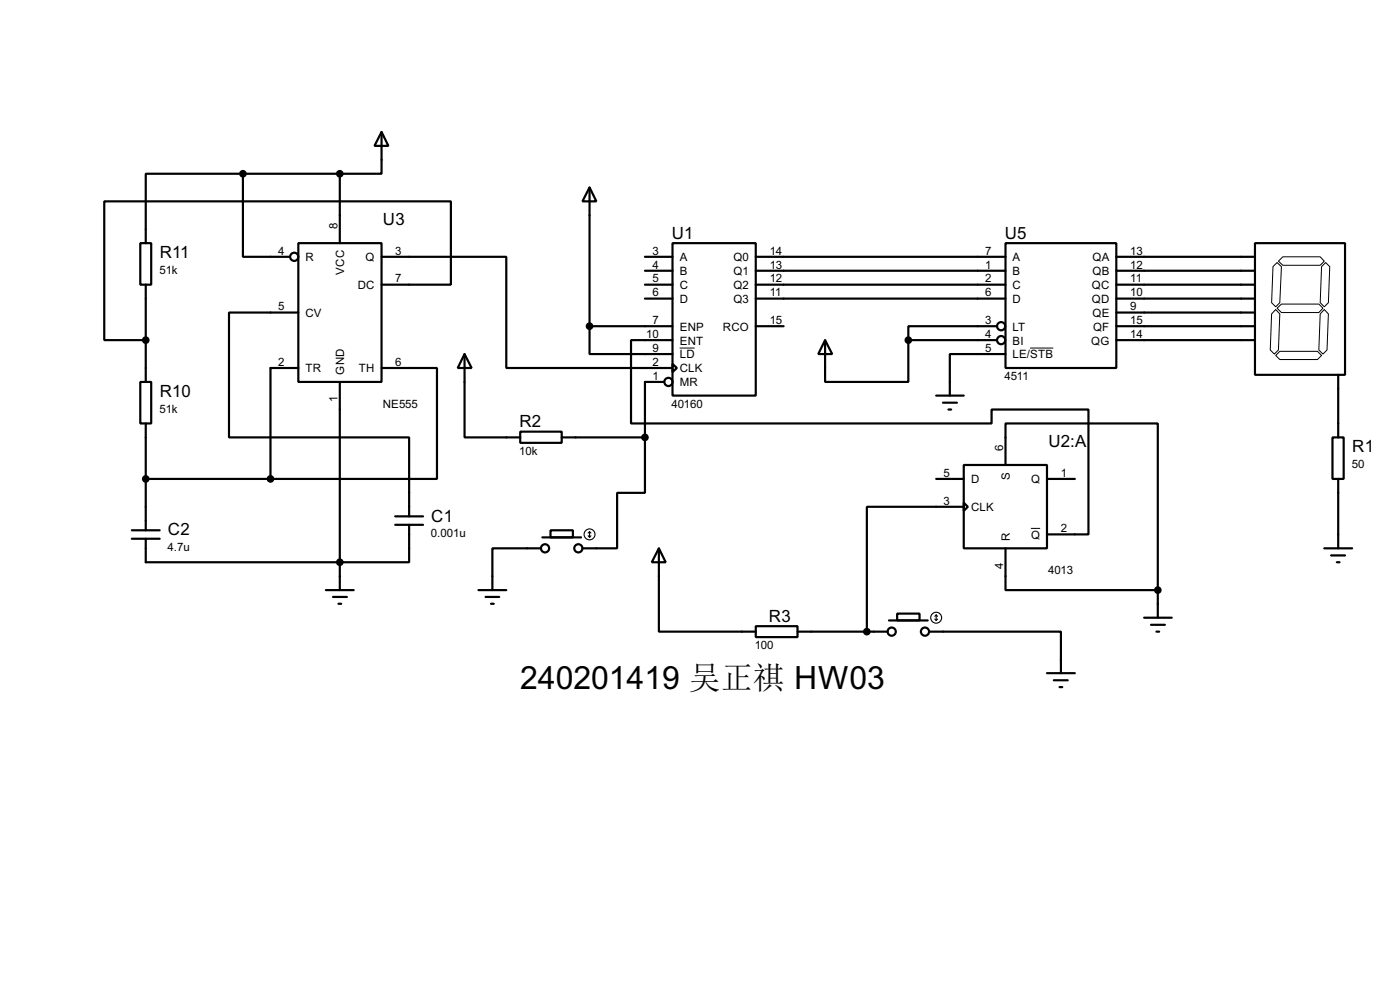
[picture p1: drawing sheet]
<svg xmlns="http://www.w3.org/2000/svg" width="256mm" height="180mm" viewBox="0 0 256 180" stroke-linecap="round" stroke-linejoin="round" font-family="sans-serif">
<g fill="none" stroke="#000" stroke-width=".4">
<path d="M44.5 31.8h-17.8v12.7M44.5 31.8v15.2h8.6M44.5 31.8h17.8M62.3 31.8v12.7M69.9 24.2l1.3 2.5h-2.6zM69.9 24.2v7.6h-7.6M108 34.3l1.3 2.6h-2.6zM108 34.3v25.4M25.7 44.5h2v7.6h-2zM26.7 52.1v17.8M54.7 44.5h15.2v25.4h-15.2zM54.7 57.2h-12.7v22.9h33v14.4"/>
<path d="M69.9 47h22.9v20.4h30.4M69.9 52.1h12.7v-15.2h-63.5v25.4h7.6M108 59.7v5.1h15.2M108 59.7h15.2M118.2 47h5M118.2 49.6h5M118.2 52.1h5M118.2 54.7h5M123.2 44.5h15.3v27.9h-15.3zM138.5 47h45.7M138.5 49.6h45.7M138.5 52.1h45.7"/>
<path d="M138.5 54.7h45.7M138.5 59.7h5.1M182.7 59.7h-16.3v2.6M184.2 44.5h20.3v22.9h-20.3zM204.5 47h25.4M204.5 49.6h25.4M204.5 52.1h25.4M204.5 54.7h25.4M204.5 57.2h25.4M204.5 59.7h25.4M229.9 44.5h16.5v24.1h-16.5zM25.7 69.9h2v7.6h-2z"/>
<path d="M26.7 77.5v19.6M54.7 67.4h-5.1v20.3M62.3 69.9v38.1M69.9 67.4h10.2v20.3h-30.5M85.1 64.8l1.3 2.6h-2.5zM85.1 64.8v15.3h10.2M95.3 79h7.6v2.1h-7.6zM121.7 69.9h-3.5v10.2M123.2 66.6l.8 .8-.8 .7zM123.2 62.3h-7.6v15.2h66.1v-2.5h17.7v22.8h-7.6M151.2 62.3l1.3 2.5h-2.6zM151.2 62.3v7.6h15.2v-7.6"/>
<path d="M166.4 62.3h16.3M171.5 72.4h5.1M172.8 73.7h2.5M173.8 75h.5M184.2 64.8h-10.2v7.6M204.5 62.3h25.4M245.2 68.6v11.5M24.2 97.1h5.1M24.2 98.6h5.1M26.7 87.7h22.9M72.4 94.5h5.1M72.4 96.1h5.1"/>
<path d="M75 96.1v6.8h-48.3v-4.3M99.4 98.4h7.1M100.9 97.1h4.1v1.3h-4.1zM102.9 80.1h15.3M118.2 80.1v10.1h-5.1v10.2h-6.4M171.5 87.7h5.1M176.6 85.1h15.2v15.3h-15.2zM176.6 92l.7 .8-.7 .7zM176.6 92.8h-17.8v22.8M184.2 85.1v-7.6h27.9v30.5M191.8 87.7h5.1M244.1 80.1h2.1v7.6h-2.1z"/>
<path d="M245.2 87.7v12.7M59.7 108h5.1M61 109.3h2.6M62 110.5h.5M87.7 108h5.1M89 109.3h2.5M90 110.5h.5M99.1 100.4h-8.9v7.6M120.7 100.4l1.3 2.5h-2.6zM120.7 100.4v15.2h17.8M138.5 114.6h7.6v2h-7.6zM146.1 115.6h16.5"/>
<path d="M162.9 113.6h7.1M164.4 112.3h4.1v1.3h-4.1zM170.2 115.6h24.2v7.6M184.2 100.4v7.6h27.9M209.6 113.1h5.1M210.9 114.4h2.5M211.9 115.6h.5M212.1 108v5.1M242.6 100.4h5.1M243.9 101.7h2.5M244.9 102.9h.5M191.8 123.2h5.1"/>
<path d="M193.1 124.5h2.5M194.1 125.8h.5"/>
<circle cx="53.9" cy="47" r=".75"/>
<circle cx="183.4" cy="59.7" r=".75"/>
<circle cx="122.4" cy="69.9" r=".75"/>
<circle cx="183.4" cy="62.3" r=".75"/>
<circle cx="99.8" cy="100.4" r=".75"/>
<circle cx="105.9" cy="100.4" r=".75"/>
<circle cx="163.3" cy="115.6" r=".75"/>
<circle cx="169.4" cy="115.6" r=".75"/>
</g>
<path d="M233.2 48.8l.8-.7 .8 .7-.3 6.6-.8 .8-.7-.8zM233.7 56.7l.8 .8-.3 6.6-.7 .7-.8-.7 .3-6.6zM234 56.4l.8-.7h6.8l.8 .7-.8 .8h-6.8zM234.2 47.8l.8-.8h6.9l.7 .8-.7 .8h-6.9zM242.1 48.8l.8-.7 .7 .7-.2 6.6-.8 .8-.7-.8zM242.6 56.7l.8 .8-.3 6.6-.7 .7-.8-.7 .3-6.6zM124.5 63.7h2.8M188.7 63.7h4.3M233.7 65.1l.8-.8h6.9l.7 .8-.7 .7h-6.9zM188.9 96.7h1.7" fill="none" stroke="#000" stroke-width=".18"/>
<g fill="#000" stroke="#000" stroke-width=".4">
<circle cx="44.5" cy="31.8" r=".5"/>
<circle cx="62.2" cy="31.8" r=".5"/>
<circle cx="108" cy="59.7" r=".5"/>
<circle cx="26.7" cy="62.3" r=".5"/>
<circle cx="166.4" cy="62.3" r=".5"/>
<circle cx="26.7" cy="87.7" r=".5"/>
<circle cx="49.5" cy="87.7" r=".5"/>
<circle cx="118.1" cy="80.1" r=".5"/>
<circle cx="62.2" cy="102.9" r=".5"/>
<circle cx="158.8" cy="115.6" r=".5"/>
<circle cx="212.1" cy="108" r=".5"/>
</g>
<g fill="none" stroke="#000" stroke-width=".2">
<path d="M107.8 98.1l.2 .3M108 97.3v1.1M108 97.3l-.2 .3M108 97.3l.3 .3M108.3 98.1l-.3 .3M171.3 113.3l.2 .3M171.5 112.6v1M171.5 112.6l-.2 .2M171.5 112.6l.3 .2M171.8 113.3l-.3 .3"/>
<circle cx="108" cy="97.8" r="1"/>
<circle cx="171.5" cy="113.1" r="1"/>
</g>
<text font-size="6.6" x="95.3" y="126.1">240201419 吴正祺 HW03</text>
<g font-size="3.5">
<text x="70.2" y="41.2">U3</text>
<text x="29.3" y="47.2">R11</text>
<text x="123.1" y="43.7">U1</text>
<text x="184.1" y="43.7">U5</text>
<text x="29.3" y="72.6">R10</text>
<text x="95.2" y="78.2">R2</text>
<text x="192.1" y="81.8">U2:A</text>
<text x="247.7" y="82.8">R1</text>
<text x="79" y="95.5">C1</text>
<text x="30.8" y="98">C2</text>
<text x="140.9" y="113.8">R3</text>
</g>
<g font-size="2.4">
<text x="61.9" y="42" transform="rotate(-90 61.9 42)">8</text>
<text x="51" y="46.6">4</text>
<text x="55.9" y="47.8">R</text>
<text x="66.9" y="47.8">Q</text>
<text x="72.4" y="46.6">3</text>
<text x="119.6" y="46.6">3</text>
<text x="124.5" y="47.8">A</text>
<text x="134.4" y="47.8">Q0</text>
<text x="141" y="46.6">14</text>
<text x="180.5" y="46.6">7</text>
<text x="185.5" y="47.8">A</text>
<text x="200.1" y="47.8">QA</text>
<text x="207.1" y="46.6">13</text>
<text x="29.2" y="50.1">51k</text>
<text x="63.1" y="50.3" transform="rotate(-90 63.1 50.3)">VCC</text>
<text x="65.5" y="52.9">DC</text>
<text x="72.4" y="51.7">7</text>
<text x="119.6" y="49.2">4</text>
<text x="119.6" y="51.7">5</text>
<text x="124.5" y="50.4">B</text>
<text x="124.5" y="52.9">C</text>
<text x="134.4" y="50.4">Q1</text>
<text x="134.4" y="52.9">Q2</text>
<text x="141" y="49.2">13</text>
<text x="141" y="51.7">12</text>
<text x="180.5" y="49.2">1</text>
<text x="180.5" y="51.7">2</text>
<text x="185.5" y="50.4">B</text>
<text x="185.5" y="52.9">C</text>
<text x="200" y="52.9">QC</text>
<text x="200.1" y="50.4">QB</text>
<text x="207.1" y="49.2">12</text>
<text x="207.1" y="51.7">11</text>
<text x="51" y="56.8">5</text>
<text x="55.9" y="58">CV</text>
<text x="119.6" y="54.3">6</text>
<text x="119.6" y="59.3">7</text>
<text x="124.5" y="55.4">D</text>
<text x="134.4" y="55.4">Q3</text>
<text x="141" y="54.3">11</text>
<text x="141" y="59.3">15</text>
<text x="180.5" y="54.3">6</text>
<text x="180.5" y="59.3">3</text>
<text x="185.5" y="55.4">D</text>
<text x="200" y="55.4">QD</text>
<text x="200.1" y="58">QE</text>
<text x="207.1" y="54.3">10</text>
<text x="207.1" y="56.8">9</text>
<text x="207.1" y="59.3">15</text>
<text x="118.4" y="61.9">10</text>
<text x="119.6" y="64.4">9</text>
<text x="124.5" y="60.5">ENP</text>
<text x="124.5" y="63.1">ENT</text>
<text x="124.5" y="65.6">LD</text>
<text x="132.4" y="60.5">RCO</text>
<text x="180.5" y="61.9">4</text>
<text x="180.5" y="64.4">5</text>
<text x="185.5" y="60.5">LT</text>
<text x="185.5" y="63.1">BI</text>
<text x="185.5" y="65.6">LE/STB</text>
<text x="199.9" y="63.1">QG</text>
<text x="200.2" y="60.5">QF</text>
<text x="207.1" y="61.9">14</text>
<text x="51" y="67">2</text>
<text x="55.9" y="68.1">TR</text>
<text x="63.1" y="68.6" transform="rotate(-90 63.1 68.6)">GND</text>
<text x="65.7" y="68.1">TH</text>
<text x="72.4" y="67">6</text>
<text x="119.6" y="67">2</text>
<text x="119.6" y="69.5">1</text>
<text x="124.5" y="68.1">CLK</text>
<text x="124.5" y="70.7">MR</text>
<text x="184" y="69.5">4511</text>
<text x="29.2" y="75.5">51k</text>
<text x="61.9" y="73.6" transform="rotate(-90 61.9 73.6)">1</text>
<text x="70.1" y="74.6">NE555</text>
<text x="123" y="74.6">40160</text>
<text x="95.1" y="83.3">10k</text>
<text x="183.8" y="82.6" transform="rotate(-90 183.8 82.6)">6</text>
<text x="172.9" y="87.3">5</text>
<text x="177.9" y="88.5">D</text>
<text x="185" y="87.8" transform="rotate(-90 185 87.8)">S</text>
<text x="188.9" y="88.5">Q</text>
<text x="194.4" y="87.3">1</text>
<text x="247.7" y="85.7">50</text>
<text x="172.9" y="92.4">3</text>
<text x="177.9" y="93.6">CLK</text>
<text x="30.7" y="100.9">4.7u</text>
<text x="79" y="98.4">0.001u</text>
<text x="185" y="99.1" transform="rotate(-90 185 99.1)">R</text>
<text x="188.9" y="98.6">Q</text>
<text x="194.4" y="97.4">2</text>
<text x="183.8" y="104.1" transform="rotate(-90 183.8 104.1)">4</text>
<text x="192" y="105.1">4013</text>
<text x="138.3" y="118.8">100</text>
</g>
</svg>
